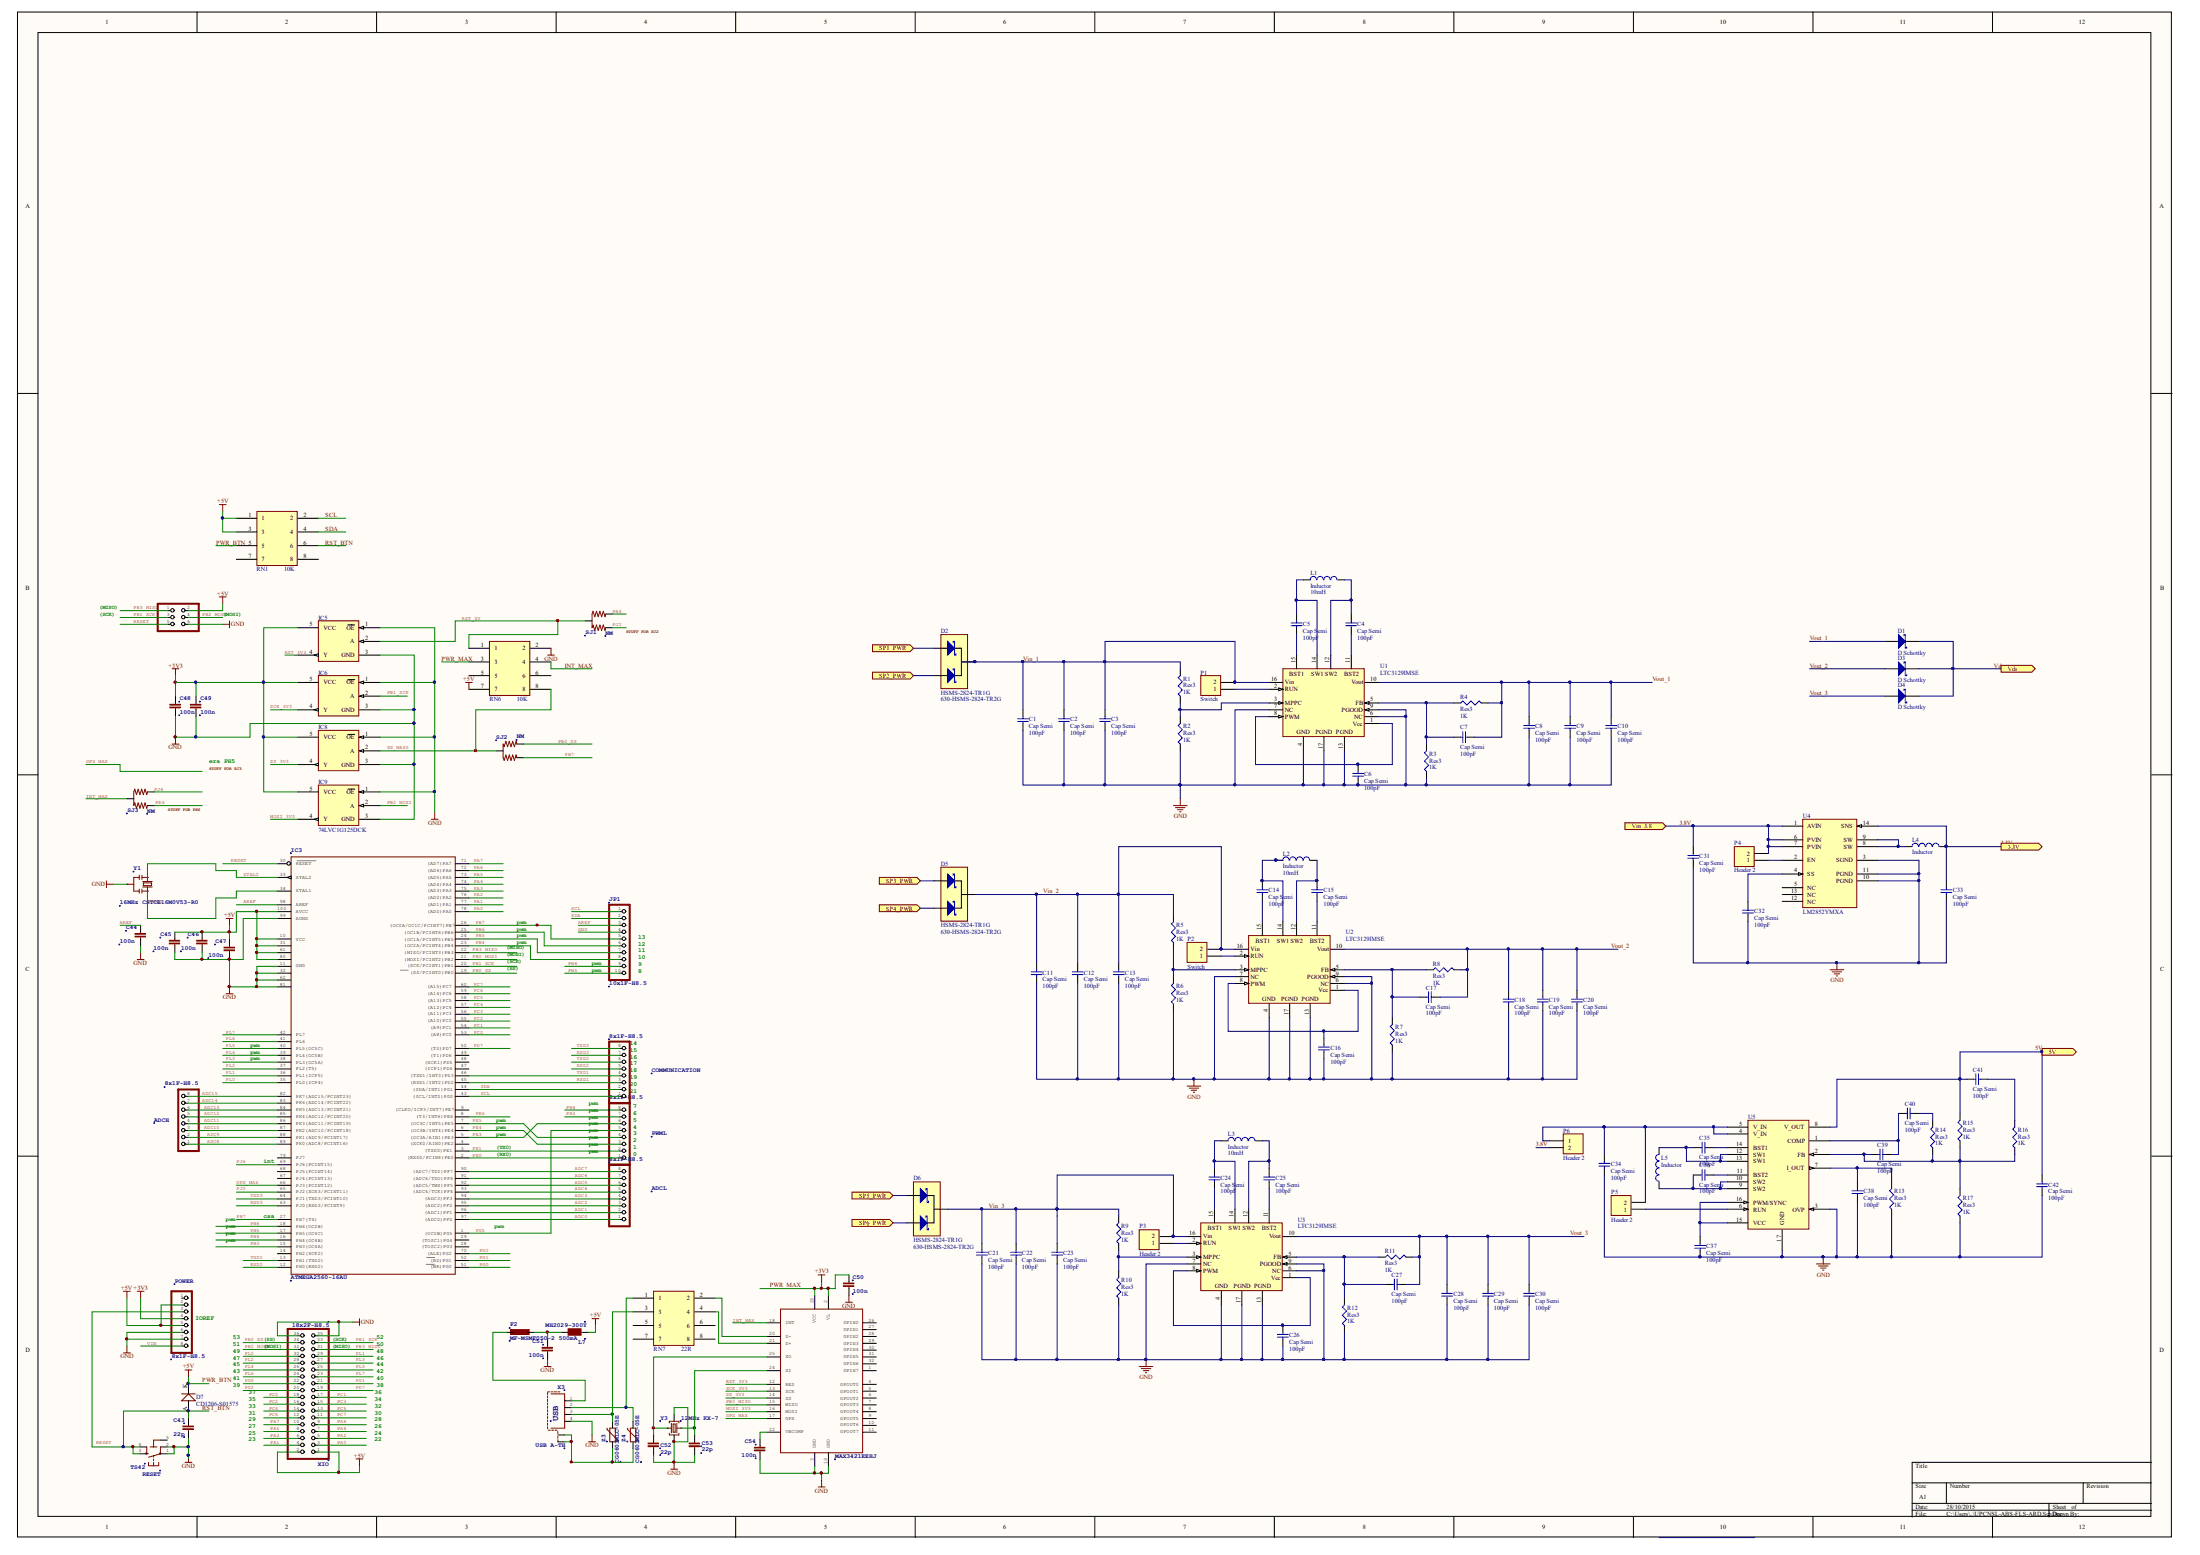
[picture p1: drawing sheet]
# Altium project Arduino_Space.PrjPcb
1 sheet, 122 parts. Net scope: flat (ports and power ports of the same name join across sheets).
Board file: UPCNSL-ABS-FLS-ARD.PcbDoC

## Sheet UPCNSL-ABS-FLS-ARD.SchDoc
size A1

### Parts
ADCH  8x1F-H8.5  [ADCH]
ADCL  8x1F-H8.5  [ADCL]
C1  Cap Semi  value 100pF  [1608[0603]]
C2  Cap Semi  value 100pF  [1608[0603]]
C3  Cap Semi  value 100pF  [1608[0603]]
C4  Cap Semi  value 100pF  [1608[0603]]
C5  Cap Semi  value 100pF  [1608[0603]]
C6  Cap Semi  value 100pF  [1608[0603]]
C7  Cap Semi  value 100pF  [1608[0603]]
C8  Cap Semi  value 100pF  [1608[0603]]
C9  Cap Semi  value 100pF  [1608[0603]]
C10  Cap Semi  value 100pF  [1608[0603]]
C11  Cap Semi  value 100pF  [1608[0603]]
C12  Cap Semi  value 100pF  [1608[0603]]
C13  Cap Semi  value 100pF  [1608[0603]]
C14  Cap Semi  value 100pF  [1608[0603]]
C15  Cap Semi  value 100pF  [1608[0603]]
C16  Cap Semi  value 100pF  [1608[0603]]
C17  Cap Semi  value 100pF  [1608[0603]]
C18  Cap Semi  value 100pF  [1608[0603]]
C19  Cap Semi  value 100pF  [1608[0603]]
C20  Cap Semi  value 100pF  [1608[0603]]
C21  Cap Semi  value 100pF  [1608[0603]]
C22  Cap Semi  value 100pF  [1608[0603]]
C23  Cap Semi  value 100pF  [1608[0603]]
C24  Cap Semi  value 100pF  [1608[0603]]
C25  Cap Semi  value 100pF  [1608[0603]]
C26  Cap Semi  value 100pF  [1608[0603]]
C27  Cap Semi  value 100pF  [1608[0603]]
C28  Cap Semi  value 100pF  [1608[0603]]
C29  Cap Semi  value 100pF  [1608[0603]]
C30  Cap Semi  value 100pF  [1608[0603]]
C31  Cap Semi  value 100pF  [1608[0603]]
C32  Cap Semi  value 100pF  [1608[0603]]
C33  Cap Semi  value 100pF  [1608[0603]]
C34  Cap Semi  value 100pF  [1608[0603]]
C35  Cap Semi  value 100pF  [1608[0603]]
C36  Cap Semi  value 100pF  [1608[0603]]
C37  Cap Semi  value 100pF  [1608[0603]]
C38  Cap Semi  value 100pF  [1608[0603]]
C39  Cap Semi  value 100pF  [1608[0603]]
C40  Cap Semi  value 100pF  [1608[0603]]
C41  Cap Semi  value 100pF  [1608[0603]]
C42  Cap Semi  value 100pF  [1608[0603]]
C43  >NAME: C43  [CAP0603]  (hidden comment: 22p)
C44  100n  [CAP0603]
C45  100n  [CAP0603]
C46  100n  [CAP0603]
C47  100n  [CAP0603]
C48  >NAME: C48  [CAP0603]  (hidden comment: 100n)
C49  >NAME: C49  [CAP0603]  (hidden comment: 100n)
C50  >NAME: C50  [CAP0603]  (hidden comment: 100n)
C51  >NAME: C51  [CAP0603]  (hidden comment: 100n)
C52  22p  [CAP0603]
C53  22p  [CAP0603]
C54  >NAME: C54  [CAP0603]  (hidden comment: 100n)
COMMUNICATION  8x1F-H8.5  [COMMUNICATION]
D1  D Schottky  [SMB]
D2  HSMS-2824-TR1G  Supplier Part Number 1: 630-HSMS-2824-TR2G  [SOT23-3]
D3  D Schottky  [SMB]
D4  D Schottky  [SMB]
D5  HSMS-2824-TR1G  Supplier Part Number 1: 630-HSMS-2824-TR2G  [SOT23-3]
D6  HSMS-2824-TR1G  Supplier Part Number 1: 630-HSMS-2824-TR2G  [SOT23-3]
D7  CD1206-S01575  [SMD DIODE]
F2  >NAME: F2  [FUSE]  (hidden comment: MF-MSMF050-2 500mA)
IC3  ATMEGA2560-16AU  [TSQFP50P1600X1600X120-100N]
IC5  74LVC1G125DCK  [SOT65P210X110-5N]  (value not drawn)
IC6  74LVC1G125DCK  [SOT65P210X110-5N]  (value not drawn)
IC8  74LVC1G125DCK  [SOT65P210X110-5N]  (value not drawn)
IC9  74LVC1G125DCK  [SOT65P210X110-5N]
ICSP  3x2M  [Header 3x2]  (value not drawn)
JP1  >NAME: JP1  [HEADER 1X10]  (hidden comment: 10x1F-H8.5)
L1  Inductor  value 10mH  [0603]
L2  Inductor  value 10mH  [0603]
L3  Inductor  value 10mH  [0603]
L4  Inductor  [0402-A]
L5  Inductor  [0402-A]
L7  >NAME: L7  [INDUCTOR]  (hidden comment: MH2029-300Y)
P1  Switch  [HDR1X2]
P2  Switch  [HDR1X2]
P3  Header 2  [HDR1X2]
P4  Header 2  [HDR1X2]
P5  Header 2  [HDR1X2]
P6  Header 2  [HDR1X2]
POWER  8x1F-H8.5  [POWER]
PWML  8x1F-H8.5  [PWM]
R1  Res3  value 1K  [J1-0603]
R2  Res3  value 1K  [J1-0603]
R3  Res3  value 1K  [J1-0603]
R4  Res3  value 1K  [J1-0603]
R5  Res3  value 1K  [J1-0603]
R6  Res3  value 1K  [J1-0603]
R7  Res3  value 1K  [J1-0603]
R8  Res3  value 1K  [J1-0603]
R9  Res3  value 1K  [J1-0603]
R10  Res3  value 1K  [J1-0603]
R11  Res3  value 1K  [J1-0603]
R12  Res3  value 1K  [J1-0603]
R13  Res3  value 1K  [J1-0603]
R14  Res3  value 1K  [J1-0603]
R15  Res3  value 1K  [J1-0603]
R16  Res3  value 1K  [J1-0603]
R17  Res3  value 1K  [J1-0603]
RESET  >NAME: RESET  [TS42]  (hidden comment: TS42)
RN1  10K  [CAF-80P319X159-8N]
RN6  10K  [CAF-80P319X159-8N]
RN7  22R  [CAF-80P319X159-8N]
SJ1  NM  [J0402]
SJ2  NM  [J0402]
SJ3  NM  [J0402]
U1  LTC3129IMSE  [MSOP-16]
U2  LTC3129IMSE  [MSOP-16]
U3  LTC3129IMSE  [MSOP-16]
U4  LM2852YMXA  [TSOP65P650X110-14N (LM2852YMXA)]
U5  LTC3112EDHD#PBF  [SON50P400X85_HS-17N]  (value not drawn)
U7A  MAX3421EEHJ  [TSQFP50P700X700X120-32N]
X3  >NAME: X3  [PN87520-S]  (hidden comment: USB A-TH)
XIO  >NAME: XIO  [HEADER 2X18]  (hidden comment: 18x2F-H8.5)
Y1  16MHz CSTCE16M0V53-R0  [RESONATOR]
Y3  12MHz KX-7  [CRYSTAL-3.2-2.5]
Z3  CG0603MLC-05E  [0603]
Z4  CG0603MLC-05E  [0603]

### Ports
3.3V (out), 5V (out), SP1_PWR (in), SP2_PWR (in), SP3_PWR (in), SP4_PWR (in), SP5_PWR (in), SP6_PWR (in), Vds (out), Vin_3.8 (in)

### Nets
GND: C1.1 C2.1 C3.1 C6.1 C8.1 C9.1 C10.1 C11.1 C12.1 C13.1 C16.1 C18.1 C19.1 C20.1 C21.1 C22.1 C23.1 C26.1 C28.1 C29.1 C30.1 C31.1 C32.1 C33.1 C34.1 C37.1 C38.1 C42.1 C43.2 C44.2 C45.2 C46.2 C47.2 C48.2 C49.2 C50.2 C51.2 C52.1 C53.1 C54.2 IC3.11(GND) IC3.32(GND1) IC3.62(GND2) IC3.81(GND3) IC3.99(AGND) IC5.1(~{OE}) IC5.3(GND) IC6.1(~{OE}) IC6.3(GND) IC8.1(~{OE}) IC8.3(GND) IC9.1(~{OE}) IC9.3(GND) ICSP.6 JP1.4 POWER.6 POWER.7 R2.1 R3.1 R6.1 R7.1 R10.1 R12.1 R13.1 R17.1 RESET.1 RESET.2 RN6.2 U1.4(GND) U1.6(NC) U1.7(NC) U1.9(PGOOD) U1.13(PGND) U1.17(PGND) U2.4(GND) U2.6(NC) U2.7(NC) U2.9(PGOOD) U2.13(PGND) U2.17(PGND) U3.4(GND) U3.6(NC) U3.7(NC) U3.9(PGOOD) U3.13(PGND) U3.17(PGND) U4.3(SGND) U4.10(PGND) U4.11(PGND) U5.3(OVP) U5.17(GND) U7A.3(GND) U7A.19(GND) X3.4 XIO.35 XIO.36 Y1.2 Y3.2(GND) Y3.4(GND)
PWR_BTN: C45.1 C46.1 C47.1 D7.K IC3.10(VCC) IC3.31(VCC1) IC3.61(VCC2) IC3.80(VCC3) IC3.100(AVCC) ICSP.2 L7.1 POWER.2 POWER.5 RN1.1 RN1.3 RN1.5 RN6.7 XIO.1 XIO.2  [also labelled +5V]
PWR_MAX: C48.1 C49.1 C50.1 IC5.5(VCC) IC6.5(VCC) IC8.5(VCC) IC9.5(VCC) POWER.4 RN6.3 U7A.2(VL) U7A.23(VCC)  [also labelled +3V3]
3.3V: C33.2 L4.2 U4.14(SNS) ; port 3.3V
3.8V: C31.2 P4.2 P6.2 U4.1(AVIN) U4.6(PVIN) U4.7(PVIN) ; port Vin_3.8
5V: C41.1 C42.2 R15.2 U5.8(V_OUT) ; port 5V
ADC0: ADCL.1 IC3.97((ADC0)PF0)
ADC1: ADCL.2 IC3.96((ADC1)PF1)
ADC2: ADCL.3 IC3.95((ADC2)PF2)
ADC3: ADCL.4 IC3.94((ADC3)PF3)
ADC4: ADCL.5 IC3.93((ADC4/TCK)PF4)
ADC5: ADCL.6 IC3.92((ADC5/TMS)PF5)
ADC6: ADCL.7 IC3.91((ADC6/TDO)PF6)
ADC7: ADCL.8 IC3.90((ADC7/TDI)PF7)
ADC8: ADCH.1 IC3.89(PK0(ADC8/PCINT16))
ADC9: ADCH.2 IC3.88(PK1(ADC9/PCINT17))
ADC10: ADCH.3 IC3.87(PK2(ADC10/PCINT18))
ADC11: ADCH.4 IC3.86(PK3(ADC11/PCINT19))
ADC12: ADCH.5 IC3.85(PK4(ADC12/PCINT20))
ADC13: ADCH.6 IC3.84(PK5(ADC13/PCINT21))
ADC14: ADCH.7 IC3.83(PK6(ADC14/PCINT22))
ADC15: ADCH.8 IC3.82(PK7(ADC15/PCINT23))
AREF: C44.1 IC3.98(AREF) JP1.3
GPX_MAX: IC3.66(PJ3(PCINT12)) U7A.17(GPX)
INT_MAX: RN6.4 SJ3.2(C) U7A.18(INT)
MOSI_3V3: IC9.4(Y) U7A.16(MOSI)
PA0: IC3.78((AD0)PA0) XIO.3
PA1: IC3.77((AD1)PA1) XIO.4
PA2: IC3.76((AD2)PA2) XIO.5
PA3: IC3.75((AD3)PA3) XIO.6
PA4: IC3.74((AD4)PA4) XIO.7
PA5: IC3.73((AD5)PA5) XIO.8
PA6: IC3.72((AD6)PA6) XIO.9
PA7: IC3.71((AD7)PA7) XIO.10
PB0_SS: IC3.19((SS/PCINT0)PB0) SJ2.3 XIO.34
PB1_SCK: IC3.20((SCK/PCINT1)PB1) IC6.2(A) ICSP.3 XIO.33
PB2_MOSI: IC3.21((MOSI/PCINT2)PB2) IC9.2(A) ICSP.4 XIO.32
PB3_MISO: IC3.22((MISO/PCINT3)PB3) ICSP.1 U7A.15(MISO) XIO.31
PB4: IC3.23((OC2A/PCINT4)PB4) JP1.8
PB5: IC3.24((OC1A/PCINT5)PB5) JP1.7
PB6: IC3.25((OC1B/PCINT6)PB6) JP1.6
PB7: IC3.26((OC0A/OC1C/PCINT7)PB7) JP1.5
PC0: IC3.53((A8)PC0) XIO.18
PC1: IC3.54((A9)PC1) XIO.17
PC2: IC3.55((A10)PC2) XIO.16
PC3: IC3.56((A11)PC3) XIO.15
PC4: IC3.57((A12)PC4) XIO.14
PC5: IC3.58((A13)PC5) XIO.13
PC6: IC3.59((A14)PC6) XIO.12
PC7: IC3.60((A15)PC7) XIO.11
PD7: IC3.50((T0)PD7) XIO.19
PE0: IC3.2((RXD0/PCIN8)PE0) PWML.1
PE1: IC3.3((TXD0)PE1) PWML.2
PE3: IC3.5((OC3A/AIN1)PE3) PWML.6
PE4: IC3.6((OC3B/INT4)PE4) PWML.3
PE5: IC3.7((OC3C/INT5)PE5) PWML.4
PE6: IC3.8((T3/INT6)PE6) SJ3.3
PG0: IC3.51((WR)PG0) XIO.22
PG1: IC3.52((RD)PG1) XIO.21
PG2: IC3.70((ALE)PG2) XIO.20
PG5: IC3.1((OC0B)PG5) PWML.5
PH3: IC3.15(PH3(OC4A)) PWML.7
PH4: IC3.16(PH4(OC4B)) PWML.8 SJ1.1
PH5: IC3.17(PH5(OC4C)) JP1.10
PH6: IC3.18(PH6(OC2B)) JP1.9
PH7: IC3.27(PH7(T4)) SJ2.1
PJ2: IC3.65(PJ2(XCK3/PCINT11)) SJ1.3
PJ6: IC3.69(PJ6(PCINT15)) SJ3.1
PL0: IC3.35(PL0(ICP4)) XIO.30
PL1: IC3.36(PL1(ICP5)) XIO.29
PL2: IC3.37(PL2(T5)) XIO.28
PL3: IC3.38(PL3(OC5A)) XIO.27
PL4: IC3.39(PL4(OC5B)) XIO.26
PL5: IC3.40(PL5(OC5C)) XIO.25
PL6: IC3.41(PL6) XIO.24
PL7: IC3.42(PL7) XIO.23
RESET: IC3.30(RESET) ICSP.5
RST_3V3: IC5.4(Y) U7A.12(RES)
RST_5V: IC5.2(A) RN6.1 SJ1.2(C)
RST_BTN: C43.1 D7.A POWER.3 RESET.3 RESET.4 RN1.6
RXD1: COMMUNICATION.3 IC3.45((RXD1/INT2)PD2)
RXD2: COMMUNICATION.5 IC3.12(PH0(RXD2))
RXD3: COMMUNICATION.7 IC3.63(PJ0(RXD3/PCINT9))
SCK_3V3: IC6.4(Y) U7A.13(SCK)
SCL: COMMUNICATION.1 IC3.43((SCL/INT0)PD0) JP1.1 RN1.2
SDA: COMMUNICATION.2 IC3.44((SDA/INT1)PD1) JP1.2 RN1.4
SS_3V3: IC8.4(Y) U7A.14(SS)
SS_MAX5: IC8.2(A) RN6.8 SJ2.2(C)
TXD1: COMMUNICATION.4 IC3.46((TXD1/INT3)PD3)
TXD2: COMMUNICATION.6 IC3.13(PH1(TXD2))
TXD3: COMMUNICATION.8 IC3.64(PJ1(TXD3/PCINT10))
Vdc: D1.2(K) D3.2(K) D4.2(K) ; port Vds
VIN: POWER.8
Vin_1: C1.2 C2.2 C3.2 D2.3(K) P1.2 R1.2 U1.16(Vin)
Vin_2: C11.2 C12.2 C13.2 D5.3(K) P2.2 R5.2 U2.16(Vin)
Vin_3: C21.2 C22.2 C23.2 D6.3(K) P3.2 R9.2 U3.16(Vin)
Vout_1: C7.2 C8.2 C9.2 C10.2 D1.1(A) R4.2 U1.10(Vout)
Vout_2: C17.2 C18.2 C19.2 C20.2 D3.1(A) R8.2 U2.10(Vout)
Vout_3: C27.1 C28.2 C29.2 C30.2 D4.1(A) R11.2 U3.10(Vout)
XTAL1: IC3.34(XTAL1) Y1.3
XTAL2: IC3.33(XTAL2) Y1.1
NetC4_1: C4.1 U1.11(BST2)
NetC4_2: C4.2 L1.2 U1.12(SW2)
NetC5_1: C5.1 U1.15(BST1)
NetC5_2: C5.2 L1.1 U1.14(SW1)
NetC6_2: C6.2 U1.1(Vcc) U1.8(PWM)
NetC7_1: C7.1 R3.2 R4.1 U1.5(FB)
NetC14_1: C14.1 U2.15(BST1)
NetC14_2: C14.2 L2.1 U2.14(SW1)
NetC15_1: C15.1 U2.11(BST2)
NetC15_2: C15.2 L2.2 U2.12(SW2)
NetC16_2: C16.2 U2.1(Vcc) U2.8(PWM)
NetC17_1: C17.1 R7.2 R8.1 U2.5(FB)
NetC24_1: C24.1 U3.15(BST1)
NetC24_2: C24.2 L3.1 U3.14(SW1)
NetC25_1: C25.1 U3.11(BST2)
NetC25_2: C25.2 L3.2 U3.12(SW2)
NetC26_2: C26.2 U3.1(Vcc) U3.8(PWM)
NetC27_2: C27.2 R11.1 R12.2 U3.5(FB)
NetC32_2: C32.2 U4.4(SS)
NetC34_2: C34.2 P5.2 P6.1 U5.4(V_IN) U5.5(V_IN)
NetC35_1: C35.1 L5.2 U5.12(SW1) U5.13(SW1)
NetC35_2: C35.2 U5.14(BST1)
NetC36_1: C36.1 L5.1 U5.9(SW2) U5.10(SW2)
NetC36_2: C36.2 U5.11(BST2)
NetC37_2: C37.2 U5.15(VCC) U5.16(PWM/SYNC)
NetC38_2: C38.2 R13.2 U5.7(I_OUT)
NetC39_1: C39.1 R14.1 R15.1 R16.1 R17.2 U5.2(FB)
NetC39_2: C39.2 C40.1 U5.1(COMP)
NetC40_2: C40.2 R14.2
NetC41_2: C41.2 R16.2
NetC51_1: C51.1 F2.1 L7.2
NetC52_2: C52.2 U7A.25(XO) Y3.3(C2)
NetC53_2: C53.2 U7A.24(XI) Y3.1(C1)
NetC54_1: C54.1 U7A.22(VBCOMP)
NetD2_1: D2.1(A1) ; port SP1_PWR
NetD2_2: D2.2(A2) ; port SP2_PWR
NetD5_1: D5.1(A1) ; port SP3_PWR
NetD5_2: D5.2(A2) ; port SP4_PWR
NetD6_1: D6.1(A1) ; port SP5_PWR
NetD6_2: D6.2(A2) ; port SP6_PWR
NetF2_2: F2.2 X3.1
NetL4_1: L4.1 U4.8(SW) U4.9(SW)
NetP1_1: P1.1 U1.2(RUN)
NetP2_1: P2.1 U2.2(RUN)
NetP3_1: P3.1 U3.2(RUN)
NetP4_1: P4.1 U4.2(EN)
NetP5_1: P5.1 U5.6(RUN)
NetR1_1: R1.1 R2.2 U1.3(MPPC)
NetR5_1: R5.1 R6.2 U2.3(MPPC)
NetR9_1: R9.1 R10.2 U3.3(MPPC)
NetRN7_1: RN7.1 X3.2 Z4.2
NetRN7_2: RN7.2 U7A.20(D-)
NetRN7_3: RN7.3 X3.3 Z3.2
NetRN7_4: RN7.4 U7A.21(D+)
NetX3_S1: X3.S1 X3.S2 Z3.1 Z4.1

Not connected (* = marked no-connect by the designer): IC3 4((XCK0/AIN0)PE2) 9((CLKO/ICP3/INT7)PE7) 14(PH2(XCK2)) 28((TOSC2)PG3) 29((TOSC1)PG4) 47((ICP1)PD4) 48((XCK1)PD5) 49((T1)PD6) 67(PJ4(PCINT13)) 68(PJ5(PCINT14)) 79(PJ7); POWER 1; RESET 5(5-GND); RN1 7 8; RN6 5 6; RN7 5 6 7 8; U4 5(NC) 12(NC) 13(NC); U7A 1(GPIN7) 4(GPOUT0) 5(GPOUT1) 6(GPOUT2) 7(GPOUT3) 8(GPOUT4) 9(GPOUT5) 10(GPOUT6) 11(GPOUT7) 26(GPIN0) 27(GPIN1) 28(GPIN2) 29(GPIN3) 30(GPIN4) 31(GPIN5) 32(GPIN6)

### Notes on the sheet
- (SCK)
- (MISO)
- (MOSI)
- (near SJ1) STUFF FOR PJ2
- era PH5
- STUFF FOR PJ3
- (near SJ3) STUFF FOR PE6
- pwm
- (SS)
- (near JP1) pwm
- (near JP1) 9
- (near JP1) 10
- (near JP1) 11
- (near JP1) 12
- (near JP1) 13
- (near JP1) 8
- (near COMMUNICATION) 15
- (near COMMUNICATION) 16
- (near COMMUNICATION) 17
- (near COMMUNICATION) 18
- (near COMMUNICATION) 14
- (near COMMUNICATION) 19
- (near COMMUNICATION) 20
- (near COMMUNICATION) 21
- (near PWML) 2
- (near PWML) 3
- (near PWML) 4
- (near PWML) 5
- (near PWML) 6
- 7
- (near IC3) int
- (TX0)
- (RX0)
- (near PWML) 0
- (near PWML) 1
- (near IC3) csa
- (near POWER) IOREF
- 51
- 53
- (near XIO) (MOSI)
- (near XIO) (SCK)
- (near XIO) (MISO)
- 52
- 50
- 49
- 47
- 45
- 43
- 41
- 48
- 46
- 44
- 42
- 40
- 39
- 31
- 33
- 35
- 37
- 30
- 32
- 34
- 36
- 38
- 23
- 25
- 27
- 29
- 22
- 24
- 26
- 28
- Labels drawn without touching a wire or pin: RESET
